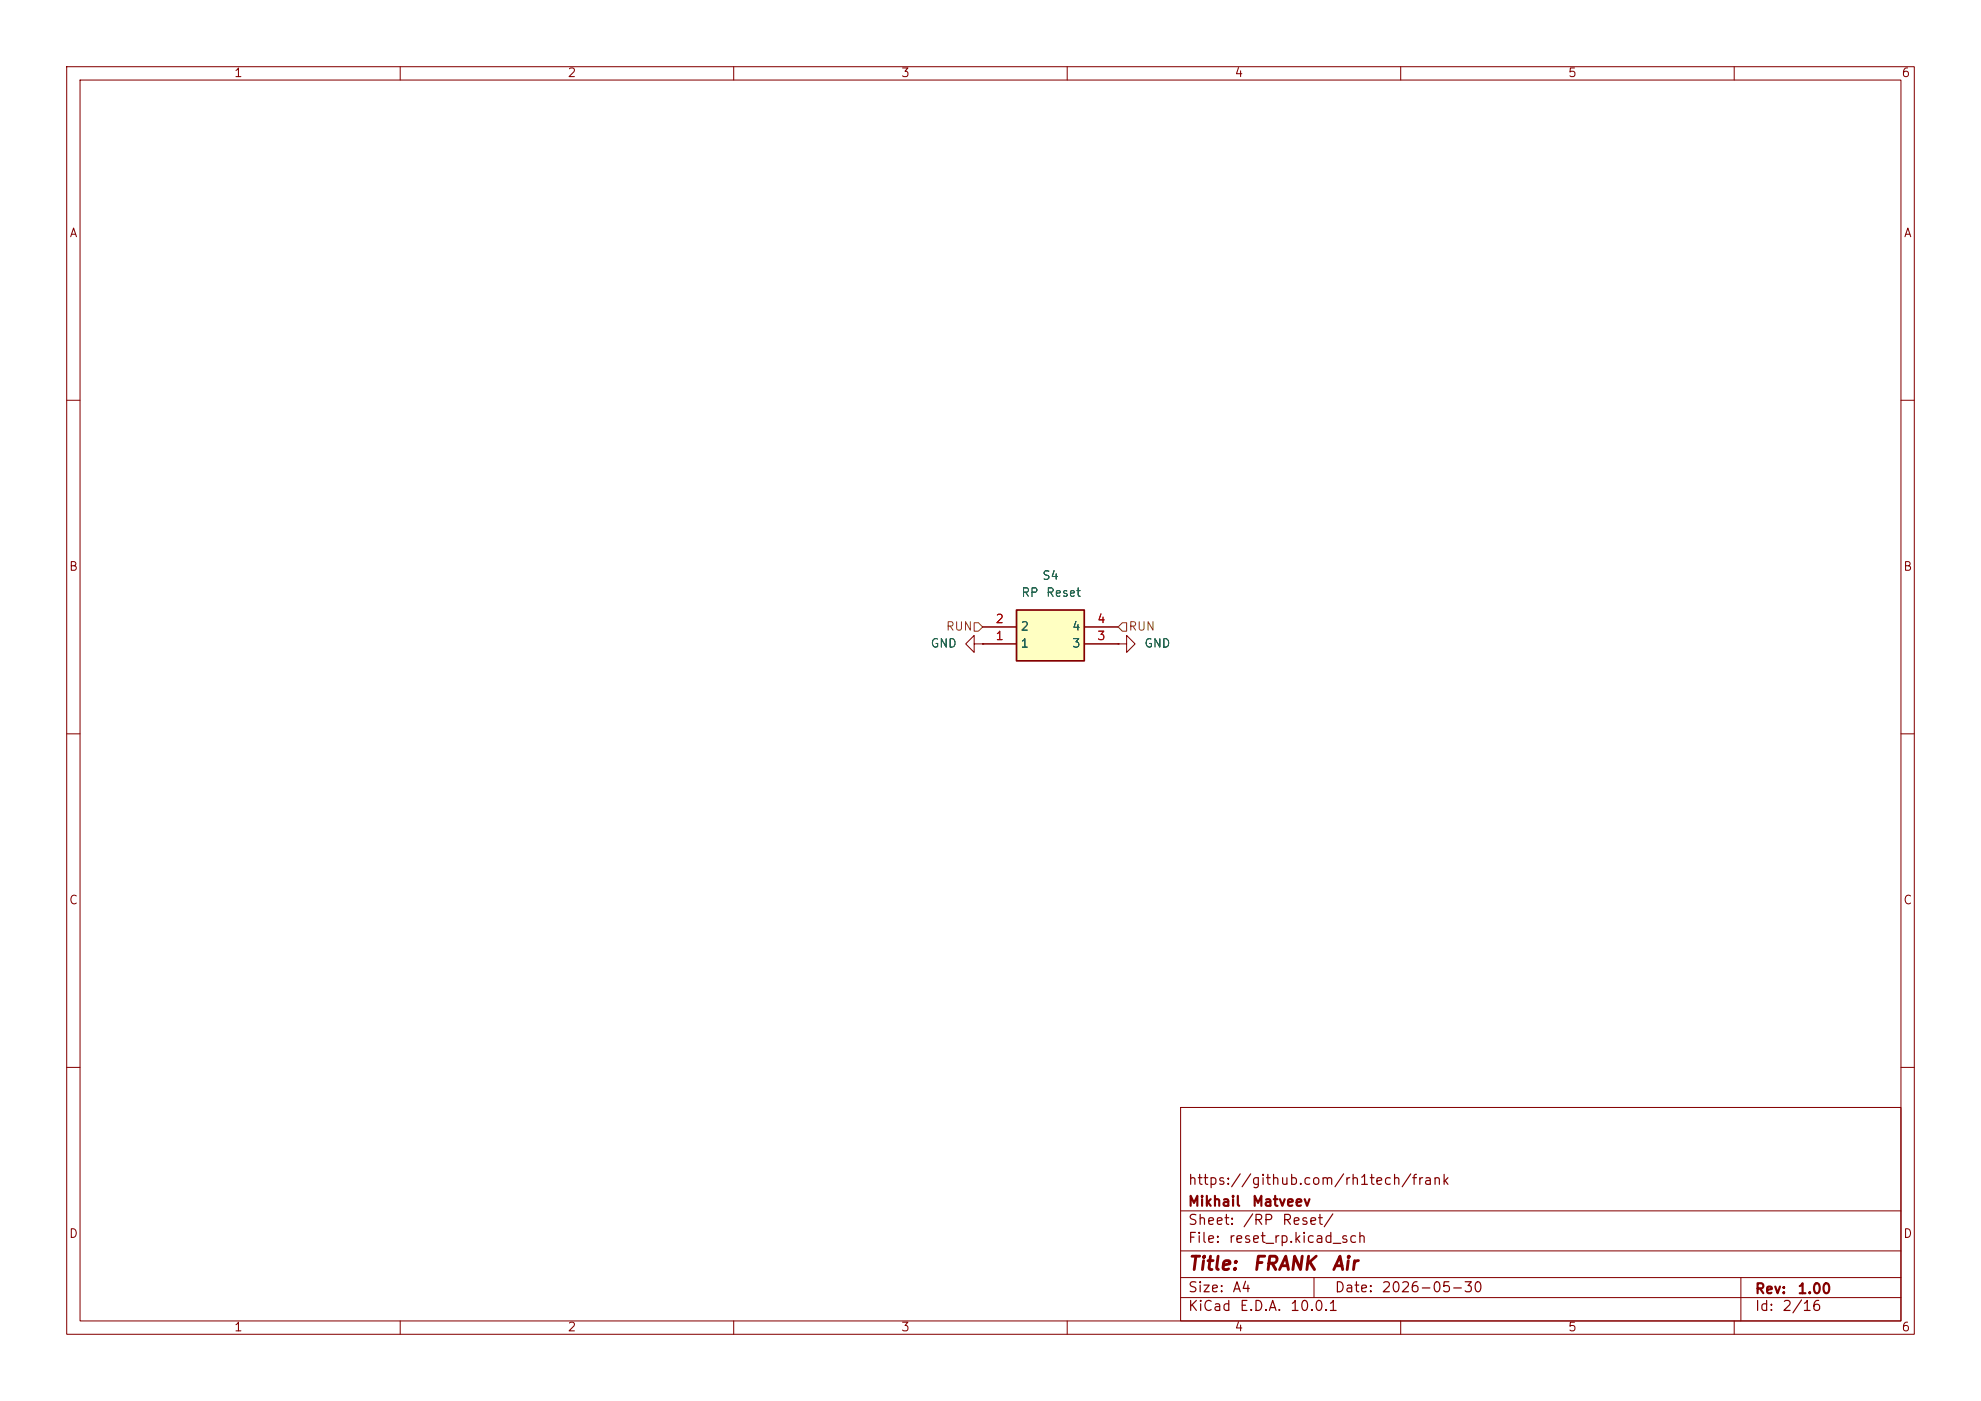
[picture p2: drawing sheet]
<svg xmlns="http://www.w3.org/2000/svg" width="297mm" height="210mm" viewBox="0 0 297 210" stroke-linecap="round" stroke-linejoin="round" font-family="sans-serif">
<g fill="none" stroke="#840000" stroke-width=".15">
<path d="M10 10h277v190h-277zM12 12h273v186h-273zM60 10v2M110 10v2M160 10v2M210 10v2M260 10v2M10 60h2M285 60h2M146 96.5v-1.2l-1.2 1.2 1.2 1.3v-1.3h1.3M147.3 96.5h.1M10 110h2"/>
<path d="M285 110h2M10 160h2M177 166h108v32h-108zM285 160h2M60 198v2M110 198v2M160 198v2M177 194.5h108M177 191.5h108M177 187.5h108M177 181.5h108M197 191.5v3"/>
<path d="M210 198v2M260 198v2M261 191.5v6.5"/>
</g>
<path d="M152.4 91.4h10.2v7.7h-10.2z" fill="#ffffc2"/>
<path d="M152.4 91.4h10.2v7.7h-10.2z" fill="none" stroke="#840000" stroke-width=".25"/>
<path d="M147.3 96.5h.1M147.3 96.5h5.1M147.3 94h5.1M162.6 96.5h5M162.6 94h5M167.6 96.5h1.3v-1.2l1.3 1.2-1.3 1.3v-1.3M167.6 96.5h.1" fill="none" stroke="#840000" stroke-width=".15"/>
<path d="M146 93.3h.7l.6 .7-.6 .6h-.7zM168.3 93.3h.6v1.3h-.6l-.7-.6z" fill="none" stroke="#725600" stroke-width=".15"/>
<g font-size="2" fill="#840000">
<text x="178" y="190.9">Title:</text>
<text x="187.7" y="190.9">FRANK</text>
<text x="199.5" y="190.9">Air</text>
</g>
<g font-size="1.5" fill="#840000">
<text x="178" y="178">https://github.com/rh1tech/frank</text>
<text x="178" y="184">Sheet:</text>
<text x="178" y="181.2">Mikhail</text>
<text x="186.2" y="184">/RP</text>
<text x="187.6" y="181.2">Matveev</text>
<text x="192.1" y="184">Reset/</text>
<text x="178" y="186.7">File:</text>
<text x="184.1" y="186.7">reset_rp.kicad_sch</text>
<text x="178" y="196.9">KiCad</text>
<text x="178" y="194.1">Size:</text>
<text x="184.7" y="194.1">A4</text>
<text x="185.7" y="196.9">E.D.A.</text>
<text x="193.3" y="196.9">10.0.1</text>
<text x="200" y="194.1">Date:</text>
<text x="207" y="194.1">2026-05-30</text>
<text x="263" y="194.3">Rev:</text>
<text x="263" y="196.9">Id:</text>
<text x="267.1" y="196.9">2/16</text>
<text x="269.4" y="194.3">1.00</text>
</g>
<g font-size="1.3" fill="#840000">
<text x="35" y="11.9">1</text>
<text x="85" y="11.9">2</text>
<text x="135" y="11.9">3</text>
<text x="185" y="11.9">4</text>
<text x="235" y="11.9">5</text>
<text x="285" y="11.9">6</text>
<text x="10.3" y="35.9">A</text>
<text x="285.3" y="35.9">A</text>
<text x="10.3" y="85.9">B</text>
<text x="285.3" y="85.9">B</text>
<text x="10.3" y="135.9">C</text>
<text x="285.3" y="135.9">C</text>
<text x="10.3" y="185.9">D</text>
<text x="285.3" y="185.9">D</text>
<text x="35" y="199.9">1</text>
<text x="85" y="199.9">2</text>
<text x="135" y="199.9">3</text>
<text x="185" y="199.9">4</text>
<text x="235" y="199.9">5</text>
<text x="285" y="199.9">6</text>
</g>
<g font-size="1.3" fill="#006464">
<text x="153" y="89.8">RP</text>
<text x="156.2" y="87.2">S4</text>
<text x="156.7" y="89.8">Reset</text>
<text x="152.9" y="94.8">2</text>
<text x="160.6" y="94.8">4</text>
<text x="139.4" y="97.4">GND</text>
<text x="152.9" y="97.4">1</text>
<text x="160.6" y="97.4">3</text>
<text x="171.5" y="97.4">GND</text>
</g>
<g font-size="1.3" fill="#725600">
<text x="141.7" y="94.8">RUN</text>
<text x="169.1" y="94.8">RUN</text>
</g>
<g font-size="1.3" fill="#a90000">
<text x="149.2" y="93.7">2</text>
<text x="164.4" y="93.7">4</text>
<text x="149.2" y="96.3">1</text>
<text x="164.4" y="96.3">3</text>
</g>
</svg>
